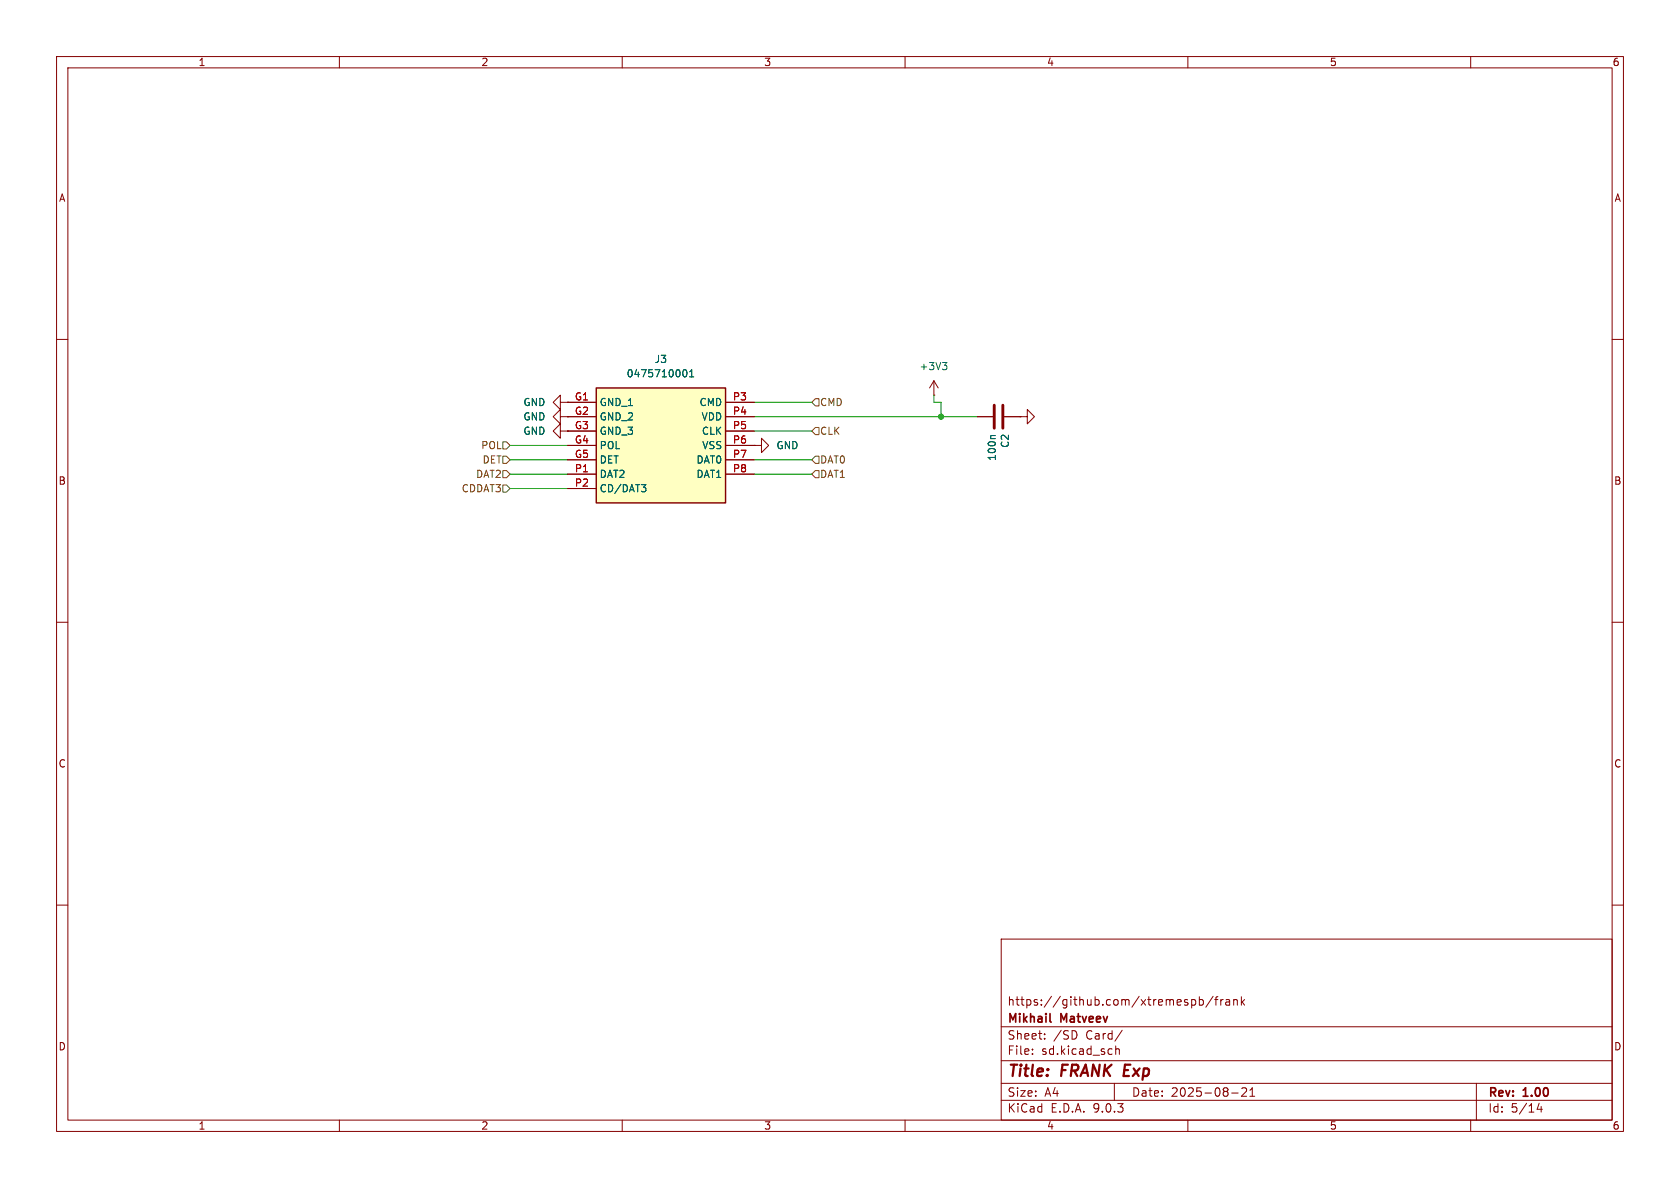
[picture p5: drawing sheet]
(kicad_sch
 (version 20250114)
 (generator "eeschema")
 (generator_version "9.0")
 (paper "A4")
 (title_block
  (title "${NAME} ${MODEL}")
  (date "${DATE}")
  (rev "${VERSION}")
  (company "Mikhail Matveev")
  (comment 1 "https://github.com/xtremespb/frank"))
 (lib_symbols
  (symbol "Device:C"
   (pin_numbers (hide yes))
   (pin_names
    (offset 0.254)) (exclude_from_sim no) (in_bom yes) (on_board yes)
   (property "Reference" "C" (at 0.635 2.54 0) (effects (font (size 1.27 1.27)) (justify left)))
   (property "Value" "C" (at 0.635 -2.54 0) (effects (font (size 1.27 1.27)) (justify left)))
   (property "Footprint" "" (at 0.9652 -3.81 0) (effects (font (size 1.27 1.27)) (hide yes)))
   (property "Datasheet" "~" (at 0 0 0) (effects (font (size 1.27 1.27)) (hide yes)))
   (property "Description" "Unpolarized capacitor" (at 0 0 0) (effects (font (size 1.27 1.27)) (hide yes)))
   (symbol "C_0_1"
    (polyline (pts (xy -2.032 0.762) (xy 2.032 0.762)) (stroke (width 0.508) (type default)) (fill (type none)))
    (polyline (pts (xy -2.032 -0.762) (xy 2.032 -0.762)) (stroke (width 0.508) (type default)) (fill (type none))))
   (symbol "C_1_1"
    (pin passive line (at 0 3.81 270) (length 2.794) (name "~" (effects (font (size 1.27 1.27)))) (number "1" (effects (font (size 1.27 1.27)))))
    (pin passive line (at 0 -3.81 90) (length 2.794) (name "~" (effects (font (size 1.27 1.27)))) (number "2" (effects (font (size 1.27 1.27))))))
   (embedded_fonts no))
  (symbol "FRANK:MicroSD_Short" (exclude_from_sim no) (in_bom yes) (on_board yes)
   (property "Reference" "SD1" (at 16.51 7.62 0) (effects (font (size 1.27 1.27))))
   (property "Value" "MicroSD_Short" (at 16.51 5.08 0) (effects (font (size 1.27 1.27))))
   (property "Footprint" "LIBS:microsd" (at 29.21 -94.92 0) (effects (font (size 1.27 1.27)) (justify left top) (hide yes)))
   (property "Datasheet" "https://componentsearchengine.com/Datasheets/2/47571-0001.pdf" (at 29.21 -194.92 0) (effects (font (size 1.27 1.27)) (justify left top) (hide yes)))
   (property "Description" "Memory Card Connectors ASSY FOR TFR HEADER HEADER W/DETECT PIN" (at 0 0 0) (effects (font (size 1.27 1.27)) (hide yes)))
   (property "Height" "2.3" (at 29.21 -394.92 0) (effects (font (size 1.27 1.27)) (justify left top) (hide yes)))
   (property "Mouser Part Number" "538-47571-0001" (at 29.21 -494.92 0) (effects (font (size 1.27 1.27)) (justify left top) (hide yes)))
   (property "Mouser Price/Stock" "https://www.mouser.co.uk/ProductDetail/Molex/47571-0001?qs=qM7ngqbhX5UTJOg9nqKLJQ%3D%3D" (at 29.21 -594.92 0) (effects (font (size 1.27 1.27)) (justify left top) (hide yes)))
   (property "Manufacturer_Name" "Molex" (at 29.21 -694.92 0) (effects (font (size 1.27 1.27)) (justify left top) (hide yes)))
   (property "Manufacturer_Part_Number" "47571-0001" (at 29.21 -794.92 0) (effects (font (size 1.27 1.27)) (justify left top) (hide yes)))
   (symbol "MicroSD_Short_1_1"
    (rectangle (start 5.08 2.54) (end 27.94 -17.78) (stroke (width 0.254) (type default)) (fill (type background)))
    (pin passive line (at 0 0 0) (length 5.08) (name "GND_1" (effects (font (size 1.27 1.27)))) (number "G1" (effects (font (size 1.27 1.27)))))
    (pin passive line (at 0 -2.54 0) (length 5.08) (name "GND_2" (effects (font (size 1.27 1.27)))) (number "G2" (effects (font (size 1.27 1.27)))))
    (pin passive line (at 0 -5.08 0) (length 5.08) (name "GND_3" (effects (font (size 1.27 1.27)))) (number "G3" (effects (font (size 1.27 1.27)))))
    (pin passive line (at 0 -7.62 0) (length 5.08) (name "POL" (effects (font (size 1.27 1.27)))) (number "G4" (effects (font (size 1.27 1.27)))))
    (pin passive line (at 0 -10.16 0) (length 5.08) (name "DET" (effects (font (size 1.27 1.27)))) (number "G5" (effects (font (size 1.27 1.27)))))
    (pin passive line (at 0 -12.7 0) (length 5.08) (name "DAT2" (effects (font (size 1.27 1.27)))) (number "P1" (effects (font (size 1.27 1.27)))))
    (pin passive line (at 0 -15.24 0) (length 5.08) (name "CD/DAT3" (effects (font (size 1.27 1.27)))) (number "P2" (effects (font (size 1.27 1.27)))))
    (pin passive line (at 33.02 0 180) (length 5.08) (name "CMD" (effects (font (size 1.27 1.27)))) (number "P3" (effects (font (size 1.27 1.27)))))
    (pin passive line (at 33.02 -2.54 180) (length 5.08) (name "VDD" (effects (font (size 1.27 1.27)))) (number "P4" (effects (font (size 1.27 1.27)))))
    (pin passive line (at 33.02 -5.08 180) (length 5.08) (name "CLK" (effects (font (size 1.27 1.27)))) (number "P5" (effects (font (size 1.27 1.27)))))
    (pin passive line (at 33.02 -7.62 180) (length 5.08) (name "VSS" (effects (font (size 1.27 1.27)))) (number "P6" (effects (font (size 1.27 1.27)))))
    (pin passive line (at 33.02 -10.16 180) (length 5.08) (name "DAT0" (effects (font (size 1.27 1.27)))) (number "P7" (effects (font (size 1.27 1.27)))))
    (pin passive line (at 33.02 -12.7 180) (length 5.08) (name "DAT1" (effects (font (size 1.27 1.27)))) (number "P8" (effects (font (size 1.27 1.27))))))
   (embedded_fonts no))
  (symbol "GND_1"
   (power)
   (pin_numbers (hide yes))
   (pin_names
    (offset 0) (hide yes)) (exclude_from_sim no) (in_bom yes) (on_board yes)
   (property "Reference" "#PWR" (at 0 -6.35 0) (effects (font (size 1.27 1.27)) (hide yes)))
   (property "Value" "GND" (at 0 -3.81 0) (effects (font (size 1.27 1.27))))
   (property "Footprint" "" (at 0 0 0) (effects (font (size 1.27 1.27)) (hide yes)))
   (property "Datasheet" "" (at 0 0 0) (effects (font (size 1.27 1.27)) (hide yes)))
   (property "Description" "Power symbol creates a global label with name \"GND\" , ground" (at 0 0 0) (effects (font (size 1.27 1.27)) (hide yes)))
   (symbol "GND_1_0_1"
    (polyline (pts (xy 0 0) (xy 0 -1.27) (xy 1.27 -1.27) (xy 0 -2.54) (xy -1.27 -1.27) (xy 0 -1.27)) (stroke (width 0) (type default)) (fill (type none))))
   (symbol "GND_1_1_1"
    (pin power_in line (at 0 0 270) (length 0) (name "~" (effects (font (size 1.27 1.27)))) (number "1" (effects (font (size 1.27 1.27))))))
   (embedded_fonts no))
  (symbol "power:+3V3"
   (power)
   (pin_numbers (hide yes))
   (pin_names
    (offset 0) (hide yes)) (exclude_from_sim no) (in_bom yes) (on_board yes)
   (property "Reference" "#PWR" (at 0 -3.81 0) (effects (font (size 1.27 1.27)) (hide yes)))
   (property "Value" "+3V3" (at 0 3.556 0) (effects (font (size 1.27 1.27))))
   (property "Footprint" "" (at 0 0 0) (effects (font (size 1.27 1.27)) (hide yes)))
   (property "Datasheet" "" (at 0 0 0) (effects (font (size 1.27 1.27)) (hide yes)))
   (property "Description" "Power symbol creates a global label with name \"+3V3\"" (at 0 0 0) (effects (font (size 1.27 1.27)) (hide yes)))
   (symbol "+3V3_0_1"
    (polyline (pts (xy -0.762 1.27) (xy 0 2.54)) (stroke (width 0) (type default)) (fill (type none)))
    (polyline (pts (xy 0 2.54) (xy 0.762 1.27)) (stroke (width 0) (type default)) (fill (type none)))
    (polyline (pts (xy 0 0) (xy 0 2.54)) (stroke (width 0) (type default)) (fill (type none))))
   (symbol "+3V3_1_1"
    (pin power_in line (at 0 0 90) (length 0) (name "~" (effects (font (size 1.27 1.27)))) (number "1" (effects (font (size 1.27 1.27))))))
   (embedded_fonts no))
  (symbol "power:GND"
   (power)
   (pin_numbers (hide yes))
   (pin_names
    (offset 0) (hide yes)) (exclude_from_sim no) (in_bom yes) (on_board yes)
   (property "Reference" "#PWR" (at 0 -6.35 0) (effects (font (size 1.27 1.27)) (hide yes)))
   (property "Value" "GND" (at 0 -3.81 0) (effects (font (size 1.27 1.27))))
   (property "Footprint" "" (at 0 0 0) (effects (font (size 1.27 1.27)) (hide yes)))
   (property "Datasheet" "" (at 0 0 0) (effects (font (size 1.27 1.27)) (hide yes)))
   (property "Description" "Power symbol creates a global label with name \"GND\" , ground" (at 0 0 0) (effects (font (size 1.27 1.27)) (hide yes)))
   (symbol "GND_0_1"
    (polyline (pts (xy 0 0) (xy 0 -1.27) (xy 1.27 -1.27) (xy 0 -2.54) (xy -1.27 -1.27) (xy 0 -1.27)) (stroke (width 0) (type default)) (fill (type none))))
   (symbol "GND_1_1"
    (pin power_in line (at 0 0 270) (length 0) (name "~" (effects (font (size 1.27 1.27)))) (number "1" (effects (font (size 1.27 1.27))))))
   (embedded_fonts no)))
 (junction
  (at 166.37 73.66)
  (diameter 0)
  (color 0 0 0 0))
 (wire
  (pts (xy 133.35 81.28) (xy 143.51 81.28))
  (stroke (width 0) (type default)))
 (wire
  (pts (xy 165.1 71.12) (xy 166.37 71.12))
  (stroke (width 0) (type default)))
 (wire
  (pts (xy 133.35 83.82) (xy 143.51 83.82))
  (stroke (width 0) (type default)))
 (wire
  (pts (xy 165.1 69.85) (xy 165.1 71.12))
  (stroke (width 0) (type default)))
 (wire
  (pts (xy 90.17 86.36) (xy 100.33 86.36))
  (stroke (width 0) (type default)))
 (wire
  (pts (xy 90.17 83.82) (xy 100.33 83.82))
  (stroke (width 0) (type default)))
 (wire
  (pts (xy 133.35 71.12) (xy 143.51 71.12))
  (stroke (width 0) (type default)))
 (wire
  (pts (xy 166.37 73.66) (xy 172.72 73.66))
  (stroke (width 0) (type default)))
 (wire
  (pts (xy 133.35 76.2) (xy 143.51 76.2))
  (stroke (width 0) (type default)))
 (wire
  (pts (xy 90.17 78.74) (xy 100.33 78.74))
  (stroke (width 0) (type default)))
 (wire
  (pts (xy 133.35 73.66) (xy 166.37 73.66))
  (stroke (width 0) (type default)))
 (wire
  (pts (xy 166.37 71.12) (xy 166.37 73.66))
  (stroke (width 0) (type default)))
 (wire
  (pts (xy 90.17 81.28) (xy 100.33 81.28))
  (stroke (width 0) (type default)))
 (hierarchical_label "CLK"
  (shape input)
  (at 143.51 76.2 0)
  (effects (font (size 1.27 1.27)) (justify left)))
 (hierarchical_label "DAT0"
  (shape input)
  (at 143.51 81.28 0)
  (effects (font (size 1.27 1.27)) (justify left)))
 (hierarchical_label "DAT1"
  (shape input)
  (at 143.51 83.82 0)
  (effects (font (size 1.27 1.27)) (justify left)))
 (hierarchical_label "DET"
  (shape input)
  (at 90.17 81.28 180)
  (effects (font (size 1.27 1.27)) (justify right)))
 (hierarchical_label "CDDAT3"
  (shape input)
  (at 90.17 86.36 180)
  (effects (font (size 1.27 1.27)) (justify right)))
 (hierarchical_label "DAT2"
  (shape input)
  (at 90.17 83.82 180)
  (effects (font (size 1.27 1.27)) (justify right)))
 (hierarchical_label "POL"
  (shape input)
  (at 90.17 78.74 180)
  (effects (font (size 1.27 1.27)) (justify right)))
 (hierarchical_label "CMD"
  (shape input)
  (at 143.51 71.12 0)
  (effects (font (size 1.27 1.27)) (justify left)))
 (symbol
  (lib_id "Device:C")
  (at 176.53 73.66 270)
  (unit 1)
  (exclude_from_sim no)
  (in_bom yes)
  (on_board yes)
  (dnp no)
  (property "Reference" "C2" (at 177.6984 76.581 0) (effects (font (size 1.27 1.27)) (justify left)))
  (property "Value" "100n" (at 175.387 76.581 0) (effects (font (size 1.27 1.27)) (justify left)))
  (property "Footprint" "FRANK:Capacitor (0402)" (at 172.72 74.6252 0) (effects (font (size 1.27 1.27)) (hide yes)))
  (property "Datasheet" "https://eu.mouser.com/datasheet/2/40/KGM_X7R-3223212.pdf" (at 176.53 73.66 0) (effects (font (size 1.27 1.27)) (hide yes)))
  (property "Description" "" (at 176.53 73.66 0) (effects (font (size 1.27 1.27)) (hide yes)))
  (property "AliExpress" "https://www.aliexpress.com/item/33008008276.html" (at 176.53 73.66 0) (effects (font (size 1.27 1.27)) (hide yes)))
  (property "LCSC" "" (at 176.53 73.66 0) (effects (font (size 1.27 1.27))))
  (property "Availability" "" (at 176.53 73.66 0) (effects (font (size 1.27 1.27))))
  (property "Check_prices" "" (at 176.53 73.66 0) (effects (font (size 1.27 1.27))))
  (property "Description_1" "" (at 176.53 73.66 0) (effects (font (size 1.27 1.27))))
  (property "MF" "" (at 176.53 73.66 0) (effects (font (size 1.27 1.27))))
  (property "MP" "" (at 176.53 73.66 0) (effects (font (size 1.27 1.27))))
  (property "Package" "" (at 176.53 73.66 0) (effects (font (size 1.27 1.27))))
  (property "Price" "" (at 176.53 73.66 0) (effects (font (size 1.27 1.27))))
  (property "SnapEDA_Link" "" (at 176.53 73.66 0) (effects (font (size 1.27 1.27))))
  (property "Attrition Qty" "" (at 176.53 73.66 0) (effects (font (size 1.27 1.27)) (hide yes)))
  (property "Category" "" (at 176.53 73.66 0) (effects (font (size 1.27 1.27)) (hide yes)))
  (property "Class" "" (at 176.53 73.66 0) (effects (font (size 1.27 1.27)) (hide yes)))
  (property "Crystal Type" "" (at 176.53 73.66 0) (effects (font (size 1.27 1.27)) (hide yes)))
  (property "Frequency" "" (at 176.53 73.66 0) (effects (font (size 1.27 1.27)) (hide yes)))
  (property "Frequency Stability" "" (at 176.53 73.66 0) (effects (font (size 1.27 1.27)) (hide yes)))
  (property "Frequency Tolerance" "" (at 176.53 73.66 0) (effects (font (size 1.27 1.27)) (hide yes)))
  (property "Load Capacitance" "" (at 176.53 73.66 0) (effects (font (size 1.27 1.27)) (hide yes)))
  (property "Manufacturer" "" (at 176.53 73.66 0) (effects (font (size 1.27 1.27)) (hide yes)))
  (property "Minimum Qty" "" (at 176.53 73.66 0) (effects (font (size 1.27 1.27)) (hide yes)))
  (property "Normal Temperature Frequency Tolerance" "" (at 176.53 73.66 0) (effects (font (size 1.27 1.27)) (hide yes)))
  (property "Operating Temperature" "" (at 176.53 73.66 0) (effects (font (size 1.27 1.27)) (hide yes)))
  (property "Part" "" (at 176.53 73.66 0) (effects (font (size 1.27 1.27)) (hide yes)))
  (property "Process" "" (at 176.53 73.66 0) (effects (font (size 1.27 1.27)) (hide yes)))
  (property "Stock" "" (at 176.53 73.66 0) (effects (font (size 1.27 1.27)) (hide yes)))
  (property "Type" "" (at 176.53 73.66 0) (effects (font (size 1.27 1.27)) (hide yes)))
  (pin "1")
  (pin "2"))
 (symbol
  (lib_id "power:+3V3")
  (at 165.1 69.85 0)
  (unit 1)
  (exclude_from_sim no)
  (in_bom yes)
  (on_board yes)
  (dnp no)
  (fields_autoplaced yes)
  (property "Reference" "#PWR020" (at 165.1 73.66 0) (effects (font (size 1.27 1.27)) (hide yes)))
  (property "Value" "+3V3" (at 165.1 64.77 0) (effects (font (size 1.27 1.27))))
  (property "Footprint" "" (at 165.1 69.85 0) (effects (font (size 1.27 1.27)) (hide yes)))
  (property "Datasheet" "" (at 165.1 69.85 0) (effects (font (size 1.27 1.27)) (hide yes)))
  (property "Description" "Power symbol creates a global label with name \"+3V3\"" (at 165.1 69.85 0) (effects (font (size 1.27 1.27)) (hide yes)))
  (pin "1"))
 (symbol
  (lib_id "power:GND")
  (at 180.34 73.66 90)
  (unit 1)
  (exclude_from_sim no)
  (in_bom yes)
  (on_board yes)
  (dnp no)
  (property "Reference" "#PWR023" (at 186.69 73.66 0) (effects (font (size 1.27 1.27)) (hide yes)))
  (property "Value" "GND" (at 182.88 67.31 0) (effects (font (size 1.27 1.27)) (justify right) (hide yes)))
  (property "Footprint" "" (at 180.34 73.66 0) (effects (font (size 1.27 1.27)) (hide yes)))
  (property "Datasheet" "" (at 180.34 73.66 0) (effects (font (size 1.27 1.27)) (hide yes)))
  (property "Description" "Power symbol creates a global label with name \"GND\" , ground" (at 180.34 73.66 0) (effects (font (size 1.27 1.27)) (hide yes)))
  (pin "1"))
 (symbol
  (lib_name "GND_1")
  (lib_id "power:GND")
  (at 100.33 73.66 270)
  (unit 1)
  (exclude_from_sim no)
  (in_bom yes)
  (on_board yes)
  (dnp no)
  (fields_autoplaced yes)
  (property "Reference" "#PWR022" (at 93.98 73.66 0) (effects (font (size 1.27 1.27)) (hide yes)))
  (property "Value" "GND" (at 96.52 73.6599 90) (effects (font (size 1.27 1.27)) (justify right)))
  (property "Footprint" "" (at 100.33 73.66 0) (effects (font (size 1.27 1.27)) (hide yes)))
  (property "Datasheet" "" (at 100.33 73.66 0) (effects (font (size 1.27 1.27)) (hide yes)))
  (property "Description" "Power symbol creates a global label with name \"GND\" , ground" (at 100.33 73.66 0) (effects (font (size 1.27 1.27)) (hide yes)))
  (pin "1"))
 (symbol
  (lib_id "FRANK:MicroSD_Short")
  (at 100.33 71.12 0)
  (unit 1)
  (exclude_from_sim no)
  (in_bom yes)
  (on_board yes)
  (dnp no)
  (fields_autoplaced yes)
  (property "Reference" "J3" (at 116.84 63.5 0) (effects (font (size 1.27 1.27))))
  (property "Value" "0475710001" (at 116.84 66.04 0) (effects (font (size 1.27 1.27))))
  (property "Footprint" "FRANK:MicroSD (SMD, short)" (at 129.54 166.04 0) (effects (font (size 1.27 1.27)) (justify left top) (hide yes)))
  (property "Datasheet" "https://componentsearchengine.com/Datasheets/2/47571-0001.pdf" (at 129.54 266.04 0) (effects (font (size 1.27 1.27)) (justify left top) (hide yes)))
  (property "Description" "Memory Card Connectors ASSY FOR TFR HEADER HEADER W/DETECT PIN" (at 100.33 71.12 0) (effects (font (size 1.27 1.27)) (hide yes)))
  (property "Height" "2.3" (at 129.54 466.04 0) (effects (font (size 1.27 1.27)) (justify left top) (hide yes)))
  (property "Mouser Part Number" "538-47571-0001" (at 129.54 566.04 0) (effects (font (size 1.27 1.27)) (justify left top) (hide yes)))
  (property "Mouser Price/Stock" "https://www.mouser.co.uk/ProductDetail/Molex/47571-0001?qs=qM7ngqbhX5UTJOg9nqKLJQ%3D%3D" (at 129.54 666.04 0) (effects (font (size 1.27 1.27)) (justify left top) (hide yes)))
  (property "Manufacturer_Name" "Molex" (at 129.54 766.04 0) (effects (font (size 1.27 1.27)) (justify left top) (hide yes)))
  (property "Manufacturer_Part_Number" "47571-0001" (at 129.54 866.04 0) (effects (font (size 1.27 1.27)) (justify left top) (hide yes)))
  (property "AliExpress" "https://www.aliexpress.com/item/1005005302426366.html" (at 100.33 71.12 0) (effects (font (size 1.27 1.27)) (hide yes)))
  (property "Availability" "" (at 100.33 71.12 0) (effects (font (size 1.27 1.27))))
  (property "Check_prices" "" (at 100.33 71.12 0) (effects (font (size 1.27 1.27))))
  (property "Description_1" "" (at 100.33 71.12 0) (effects (font (size 1.27 1.27))))
  (property "MF" "" (at 100.33 71.12 0) (effects (font (size 1.27 1.27))))
  (property "MP" "" (at 100.33 71.12 0) (effects (font (size 1.27 1.27))))
  (property "Package" "" (at 100.33 71.12 0) (effects (font (size 1.27 1.27))))
  (property "Price" "" (at 100.33 71.12 0) (effects (font (size 1.27 1.27))))
  (property "SnapEDA_Link" "" (at 100.33 71.12 0) (effects (font (size 1.27 1.27))))
  (property "Attrition Qty" "" (at 100.33 71.12 0) (effects (font (size 1.27 1.27)) (hide yes)))
  (property "Category" "" (at 100.33 71.12 0) (effects (font (size 1.27 1.27)) (hide yes)))
  (property "Class" "" (at 100.33 71.12 0) (effects (font (size 1.27 1.27)) (hide yes)))
  (property "Crystal Type" "" (at 100.33 71.12 0) (effects (font (size 1.27 1.27)) (hide yes)))
  (property "Frequency" "" (at 100.33 71.12 0) (effects (font (size 1.27 1.27)) (hide yes)))
  (property "Frequency Stability" "" (at 100.33 71.12 0) (effects (font (size 1.27 1.27)) (hide yes)))
  (property "Frequency Tolerance" "" (at 100.33 71.12 0) (effects (font (size 1.27 1.27)) (hide yes)))
  (property "Load Capacitance" "" (at 100.33 71.12 0) (effects (font (size 1.27 1.27)) (hide yes)))
  (property "Manufacturer" "" (at 100.33 71.12 0) (effects (font (size 1.27 1.27)) (hide yes)))
  (property "Minimum Qty" "" (at 100.33 71.12 0) (effects (font (size 1.27 1.27)) (hide yes)))
  (property "Normal Temperature Frequency Tolerance" "" (at 100.33 71.12 0) (effects (font (size 1.27 1.27)) (hide yes)))
  (property "Operating Temperature" "" (at 100.33 71.12 0) (effects (font (size 1.27 1.27)) (hide yes)))
  (property "Part" "" (at 100.33 71.12 0) (effects (font (size 1.27 1.27)) (hide yes)))
  (property "Process" "" (at 100.33 71.12 0) (effects (font (size 1.27 1.27)) (hide yes)))
  (property "Stock" "" (at 100.33 71.12 0) (effects (font (size 1.27 1.27)) (hide yes)))
  (property "Type" "" (at 100.33 71.12 0) (effects (font (size 1.27 1.27)) (hide yes)))
  (pin "G5")
  (pin "G1")
  (pin "G3")
  (pin "G2")
  (pin "P1")
  (pin "P2")
  (pin "P3")
  (pin "P4")
  (pin "P5")
  (pin "P6")
  (pin "P7")
  (pin "P8")
  (pin "G4"))
 (symbol
  (lib_name "GND_1")
  (lib_id "power:GND")
  (at 133.35 78.74 90)
  (unit 1)
  (exclude_from_sim no)
  (in_bom yes)
  (on_board yes)
  (dnp no)
  (fields_autoplaced yes)
  (property "Reference" "#PWR025" (at 139.7 78.74 0) (effects (font (size 1.27 1.27)) (hide yes)))
  (property "Value" "GND" (at 137.16 78.7399 90) (effects (font (size 1.27 1.27)) (justify right)))
  (property "Footprint" "" (at 133.35 78.74 0) (effects (font (size 1.27 1.27)) (hide yes)))
  (property "Datasheet" "" (at 133.35 78.74 0) (effects (font (size 1.27 1.27)) (hide yes)))
  (property "Description" "Power symbol creates a global label with name \"GND\" , ground" (at 133.35 78.74 0) (effects (font (size 1.27 1.27)) (hide yes)))
  (pin "1"))
 (symbol
  (lib_name "GND_1")
  (lib_id "power:GND")
  (at 100.33 76.2 270)
  (unit 1)
  (exclude_from_sim no)
  (in_bom yes)
  (on_board yes)
  (dnp no)
  (fields_autoplaced yes)
  (property "Reference" "#PWR024" (at 93.98 76.2 0) (effects (font (size 1.27 1.27)) (hide yes)))
  (property "Value" "GND" (at 96.52 76.1999 90) (effects (font (size 1.27 1.27)) (justify right)))
  (property "Footprint" "" (at 100.33 76.2 0) (effects (font (size 1.27 1.27)) (hide yes)))
  (property "Datasheet" "" (at 100.33 76.2 0) (effects (font (size 1.27 1.27)) (hide yes)))
  (property "Description" "Power symbol creates a global label with name \"GND\" , ground" (at 100.33 76.2 0) (effects (font (size 1.27 1.27)) (hide yes)))
  (pin "1"))
 (symbol
  (lib_name "GND_1")
  (lib_id "power:GND")
  (at 100.33 71.12 270)
  (unit 1)
  (exclude_from_sim no)
  (in_bom yes)
  (on_board yes)
  (dnp no)
  (fields_autoplaced yes)
  (property "Reference" "#PWR021" (at 93.98 71.12 0) (effects (font (size 1.27 1.27)) (hide yes)))
  (property "Value" "GND" (at 96.52 71.1199 90) (effects (font (size 1.27 1.27)) (justify right)))
  (property "Footprint" "" (at 100.33 71.12 0) (effects (font (size 1.27 1.27)) (hide yes)))
  (property "Datasheet" "" (at 100.33 71.12 0) (effects (font (size 1.27 1.27)) (hide yes)))
  (property "Description" "Power symbol creates a global label with name \"GND\" , ground" (at 100.33 71.12 0) (effects (font (size 1.27 1.27)) (hide yes)))
  (pin "1")))
